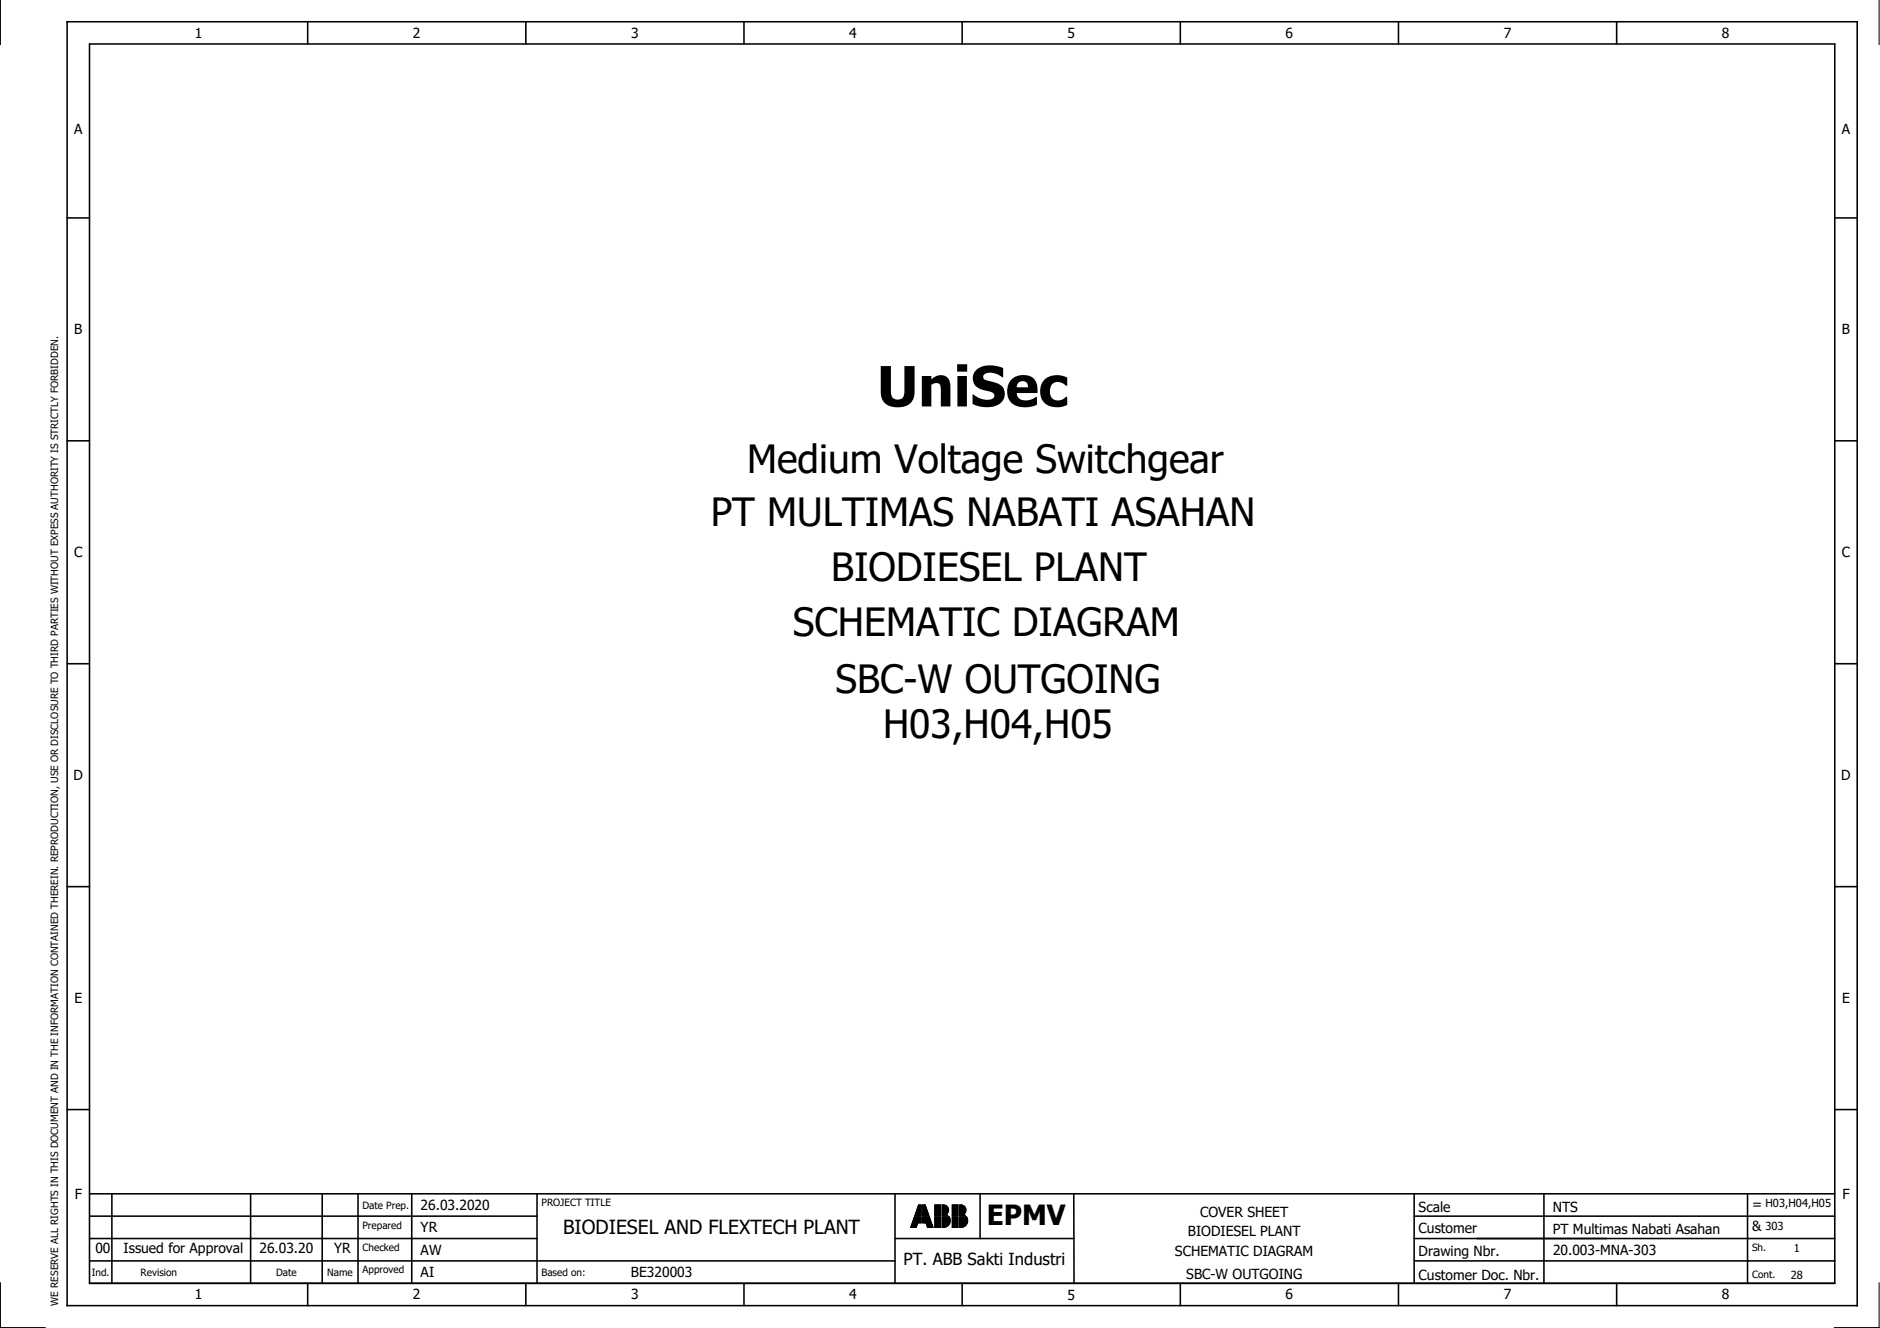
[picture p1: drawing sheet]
<svg xmlns="http://www.w3.org/2000/svg" width="297mm" height="210mm" viewBox="0 0 297 210" stroke-linecap="round" stroke-linejoin="round" font-family="sans-serif">
<g fill="none" stroke="#000" stroke-width=".25">
<path d="M10.6 3.4h282.8v203h-282.8zM14.1 7h275.8v195.8h-275.8zM48.6 3.4v3.6M83.1 3.4v3.6M117.6 3.4v3.6M152 3.4v3.6M186.5 3.4v3.6M221 3.4v3.6M255.4 3.4v3.6M10.6 34.4h3.5M289.9 34.4h3.5M10.6 69.7h3.5"/>
<path d="M289.9 69.7h3.5M10.6 104.9h3.5M289.9 104.9h3.5M10.6 140.1h3.5M289.9 140.1h3.5M10.6 175.4h3.5M289.9 175.4h3.5M14.1 195.8h70.7M14.1 188.7h275.8M14.1 192.2h70.7M14.1 199.3h127.3M17.7 188.7v14.1"/>
<path d="M39.6 188.7v14.1M50.9 188.7v14.1M56.6 188.7v14.1M65.1 188.7v14.1M84.8 188.7v14.1M141.4 195.8h28.3M141.4 188.7v14.2M154.8 188.7v7.1M169.7 188.7v14.2M223.4 195.8h66.5M223.4 188.7v14.1M223.4 192.2h66.5"/>
<path d="M223.4 199.3h66.5M243.9 188.7v14.1M276.1 188.7v14.2M14.1 202.9h275.8M48.6 202.8v3.6M83.1 202.8v3.6M117.6 202.8v3.6M152 202.8v3.6M186.5 202.8v3.6M221 202.8v3.6M255.4 202.8v3.6"/>
</g>
<g fill="none" stroke="#000" stroke-width=".16">
<path d="M.1 0v7M296.9 0v7M143.9 193.9v.1M144 193.7v.3M144 193.6v.4M144.1 193.4v.6M144.1 193.3v.7M144.2 193.1v.9M144.3 193v1M144.3 192.8v1.2M144.4 192.6v1.4M144.4 192.5v1.5"/>
<path d="M144.5 192.3h1.1v1h-.6l-.2 .7h-.9zM144.5 192.3v1.7M144.6 192v.1M144.6 192.3v1.7M144.6 191.8v.3M144.7 191.7v.4M144.7 192.3v1.7M144.8 191.5v.6M144.8 192.3v1.7M144.8 191.4v.7M144.8 192.3v1.6M144.9 191.2v.9"/>
<path d="M144.9 192.3v1.4M144.9 191.1v1M144.9 192.3v1.3M145 190.9v1.2M145 192.3v1.1M145 190.7v1.4M145 192.3v1M145.1 190.6v1.5M145.1 192.3v1M145.1 190.5h.5v1.6h-1.1zM145.1 190.5v1.6M145.2 190.5v1.6"/>
<path d="M145.2 192.3v1M145.3 190.5v1.6M145.3 192.3v1M145.4 190.5v1.6M145.4 192.3v1M145.5 190.5v1.6M145.5 192.3v1M145.8 190.5h.4l.6 1.6h-1zM145.8 192.3h1l.6 1.7h-.9l-.2-.7h-.5zM145.8 190.5v1.6M145.8 192.3v1M145.9 190.5v1.6"/>
<path d="M145.9 192.3v1M146 190.5v1.6M146 192.3v1M146.1 190.5v1.6M146.1 192.3v1M146.2 190.5v1.6M146.2 192.3v1M146.2 190.6v1.5M146.3 190.8v1.3M146.3 192.3v1M146.4 190.9v1.2M146.4 192.3v1.2"/>
<path d="M146.4 191.1v1M146.4 192.3v1.3M146.5 191.2v.9M146.5 192.3v1.5M146.5 191.4v.7M146.5 192.3v1.6M146.6 191.6v.5M146.6 192.3v1.7M146.6 191.7v.4M146.7 191.9v.2M146.7 192.3v1.7M146.7 192v.1"/>
<path d="M146.8 192.3v1.7M146.8 192.4v1.6M146.9 192.5v1.5M147 192.7v1.3M147 192.8v1.2M147.1 193v1M147.1 193.1v.9M147.2 193.3v.7M147.2 193.5v.5M147.3 193.6v.4M147.3 193.8v.2M147.4 193.9v.1"/>
<path d="M147.7 190.5h.9v1.6h-.9zM147.7 192.3h.9v1.7h-.9zM147.7 190.5v1.6M147.7 192.3v1.7M147.8 190.5v1.6M147.8 192.3v1.7M147.9 190.5v1.6M147.9 192.3v1.7M148 190.5v1.6M148 192.3v1.7M148.1 190.5v1.6M148.1 192.3v1.7"/>
<path d="M148.2 190.5v1.6M148.2 192.3v1.7M148.3 190.5v1.6M148.3 192.3v1.7M148.4 190.5v1.6M148.4 192.3v1.7M148.5 190.5v1.6M148.5 192.3v1.7M148.6 190.5v1.6M148.6 192.3v1.7M148.8 190.5a.82 .82 0 0 1 1 .4 .82 .82 0 0 1-.3 1l.3 .2h-1zM148.9 190.5v1.6"/>
<path d="M148.9 192.3v1.7M149 190.5v1.6M149 192.3v1.7M149.1 190.5v1.6M149.1 192.3v1.7M149.2 190.5v1.6M149.2 192.3v1.7M149.3 190.5v1.6M149.3 192.3v1.7M149.4 190.5v1.6M149.4 192.3v1.6M149.5 190.6v1.5"/>
<path d="M149.5 192.3v1.6M149.6 190.6v1.3M149.6 192v.1M149.6 192.3v1.6M149.6 190.7v1.2M149.7 190.7v1.1M149.7 192v.1M149.7 192.3v1.5M149.7 190.8v.9M149.7 192.1h.1M149.8 190.9v.7M149.8 192.3v1.4"/>
<path d="M149.8 191v.5M149.9 192.3v1.3M150 192.3a1.06 1.06 0 0 1-.9 1.7M150 192.3h-1.2v1.7h.3M150 192.4v1.1M150.1 192.5v.9M150.1 192.7v.5M150.4 190.5h1v1.6h-1zM150.4 192.3h1v1.7h-1zM150.5 190.5v1.6M150.5 192.3v1.7M150.6 190.5v1.6"/>
<path d="M150.6 192.3v1.7M150.7 190.5v1.6M150.7 192.3v1.7M150.8 190.5v1.6M150.8 192.3v1.7M150.9 190.5v1.6M150.9 192.3v1.7M151 190.5v1.6M151 192.3v1.7M151.1 190.5v1.6M151.1 192.3v1.7M151.2 190.5v1.6"/>
<path d="M151.2 192.3v1.7M151.3 190.5v1.6M151.3 192.3v1.7M151.6 190.5a.82 .82 0 0 1 1 .4 .82 .82 0 0 1-.4 1l.3 .2h-.9zM151.7 190.5v1.6M151.7 192.3v1.7M151.8 190.5v1.6M151.8 192.3v1.7M151.9 190.5v1.6M151.9 192.3v1.7M152 190.5v1.6M152 192.3v1.7"/>
<path d="M152.1 190.5v1.6M152.1 192.3v1.7M152.2 190.5v1.6M152.2 192.3v1.6M152.3 190.6v1.5M152.3 192.3v1.6M152.3 190.6v1.3M152.3 192v.1M152.4 190.7v1.1M152.4 192v.1M152.4 192.3v1.6M152.4 192.3v1.5"/>
<path d="M152.5 190.8v.9M152.5 192.1h.1M152.5 192.3v1.5M152.5 190.9v.7M152.5 192.3v1.4M152.6 191v.5M152.6 192.3v1.4M152.7 192.3v1.3M152.7 192.3a1.06 1.06 0 0 1-.9 1.7M152.7 192.3h-1.1v1.7h.2M152.8 192.4v1.1M152.8 192.5v.9"/>
<path d="M152.9 192.7v.5M.1 202.8v7h7M296.9 202.8v7h-7.1"/>
</g>
<text font-size="8.8" x="138.6" y="64.2">UniSec</text>
<g font-size="6.1">
<text x="118" y="74.8">Medium Voltage Switchgear</text>
<text x="112.3" y="83.1">PT MULTIMAS NABATI ASAHAN</text>
<text x="131.3" y="91.8">BIODIESEL PLANT</text>
<text x="125.3" y="100.5">SCHEMATIC DIAGRAM</text>
<text x="132" y="109.5">SBC-W OUTGOING</text>
<text x="139.5" y="116.6">H03,H04,H05</text>
</g>
<text font-size="4.4" x="155.9" y="193.6">EPMV</text>
<text font-size="3.1" x="89" y="195.1">BIODIESEL AND FLEXTECH PLANT</text>
<text font-size="2.6" x="142.8" y="200">PT. ABB Sakti Industri</text>
<g font-size="2.2">
<text x="30.8" y="6">1</text>
<text x="65.2" y="6">2</text>
<text x="99.7" y="6">3</text>
<text x="134.2" y="6">4</text>
<text x="168.7" y="6">5</text>
<text x="203.1" y="6">6</text>
<text x="237.6" y="6">7</text>
<text x="272.1" y="6">8</text>
<text x="11.7" y="21.2">A</text>
<text x="291" y="21.2">A</text>
<text x="11.7" y="52.9">B</text>
<text x="291" y="52.9">B</text>
<text x="11.7" y="88.1">C</text>
<text x="291" y="88.1">C</text>
<text x="11.6" y="123.3">D</text>
<text x="290.9" y="123.3">D</text>
<text x="11.8" y="158.6">E</text>
<text x="291.1" y="158.6">E</text>
<text x="11.8" y="189.5">F</text>
<text x="66.5" y="191.2">26.03.2020</text>
<text x="224.1" y="191.5">Scale</text>
<text x="245.4" y="191.5">NTS</text>
<text x="276.8" y="191.1">=</text>
<text x="291.1" y="189.5">F</text>
<text x="15.1" y="198">00</text>
<text x="19.5" y="198">Issued for Approval</text>
<text x="41" y="198">26.03.20</text>
<text x="52.8" y="198">YR</text>
<text x="66.5" y="194.8">YR</text>
<text x="187.7" y="195.4">BIODIESEL PLANT</text>
<text x="189.6" y="192.3">COVER SHEET</text>
<text x="224.1" y="194.9">Customer</text>
<text x="245.4" y="195">PT Multimas Nabati Asahan</text>
<text x="276.8" y="194.6">&amp;</text>
<text x="66.5" y="198.3">AW</text>
<text x="66.5" y="201.8">AI</text>
<text x="99.7" y="201.8">BE320003</text>
<text x="185.6" y="198.6">SCHEMATIC DIAGRAM</text>
<text x="187.4" y="202.1">SBC-W OUTGOING</text>
<text x="224.1" y="198.6">Drawing Nbr.</text>
<text x="224.1" y="202.3">Customer Doc. Nbr.</text>
<text x="245.4" y="198.3">20.003-MNA-303</text>
<text x="30.8" y="205.4">1</text>
<text x="65.2" y="205.4">2</text>
<text x="99.7" y="205.4">3</text>
<text x="134.2" y="205.4">4</text>
<text x="168.7" y="205.4">5</text>
<text x="203.1" y="205.4">6</text>
<text x="237.6" y="205.4">7</text>
<text x="272.1" y="205.4">8</text>
</g>
<g font-size="1.8">
<text x="278.9" y="190.8">H03,H04,H05</text>
<text x="278.9" y="194.3">303</text>
<text x="283.4" y="197.9">1</text>
<text x="282.9" y="202.1">28</text>
</g>
<g font-size="1.6">
<text x="57.3" y="191">Date Prep.</text>
<text x="85.6" y="190.6">PROJECT TITLE</text>
<text x="57.3" y="194.2">Prepared</text>
<text x="57.3" y="197.8">Checked</text>
<text x="276.8" y="197.7">Sh.</text>
<text x="14.5" y="201.6">Ind.</text>
<text x="22.2" y="201.6">Revision</text>
<text x="43.6" y="201.6">Date</text>
<text x="51.7" y="201.6">Name</text>
<text x="57.3" y="201.3">Approved</text>
<text x="85.6" y="201.6">Based on:</text>
<text x="276.8" y="201.9">Cont.</text>
<text x="9.2" y="206.4" transform="rotate(-90 9.2 206.4)">WE RESERVE ALL RIGHTS IN THIS DOCUMENT AND IN THE INFORMATION CONTAINED THEREIN. REPRODUCTION, USE OR DISCLOSURE TO THIRD PARTIES WITHOUT EXPESS AUTHORITY IS STRICTLY FORBIDDEN.</text>
</g>
</svg>
